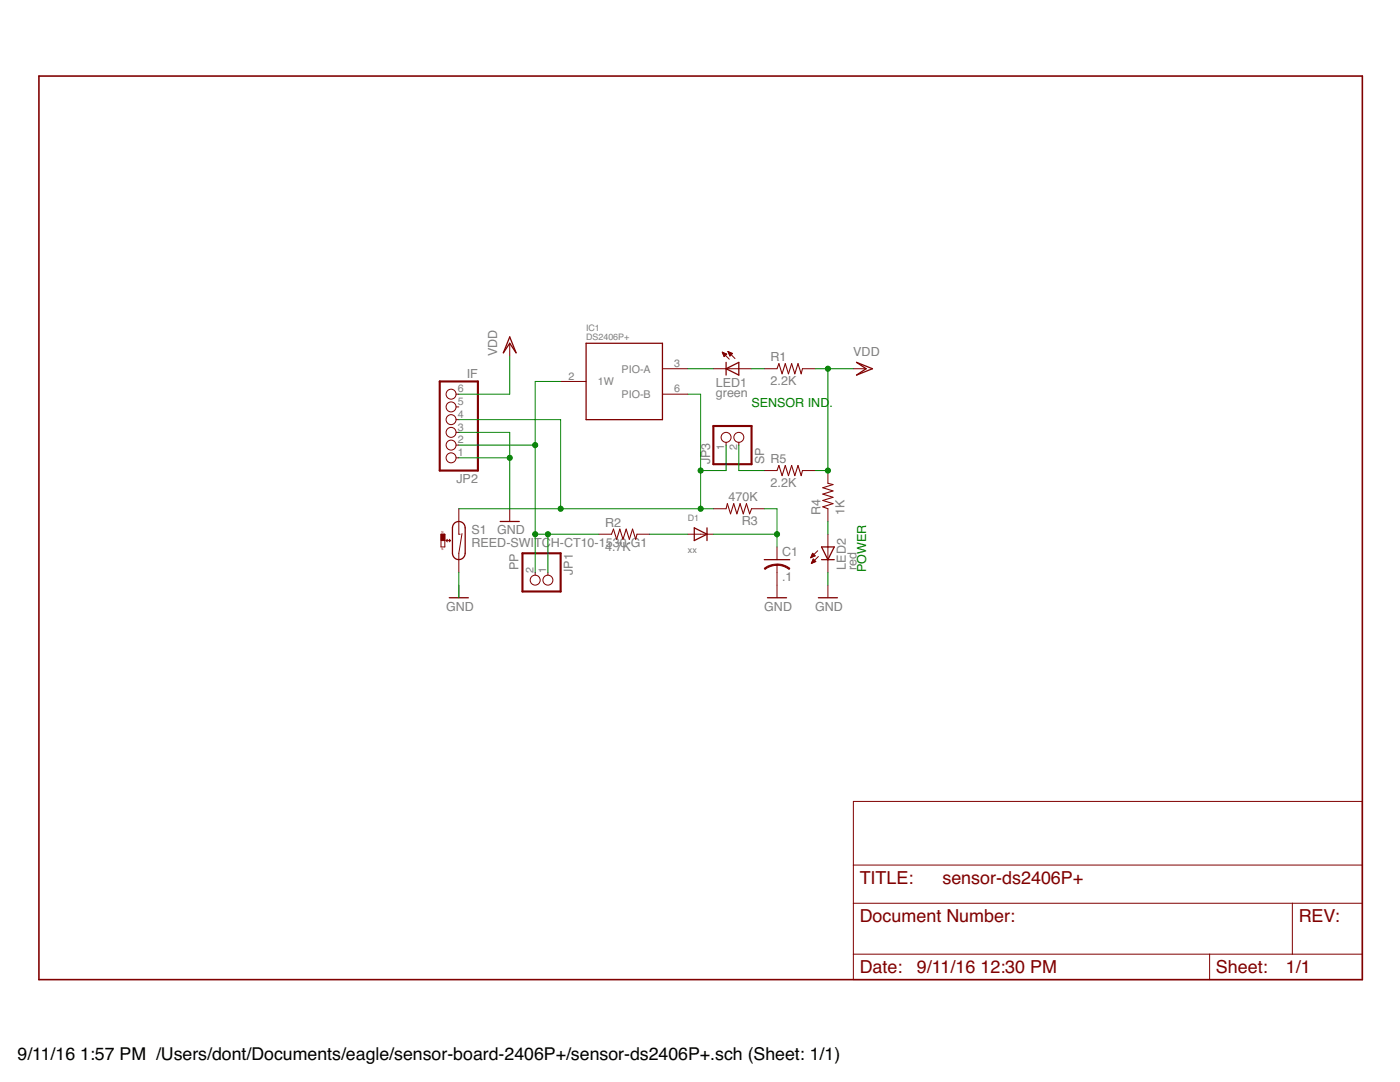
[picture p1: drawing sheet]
<svg xmlns="http://www.w3.org/2000/svg" width="279mm" height="216mm" viewBox="0 0 279 216" stroke-linecap="round" stroke-linejoin="round" font-family="sans-serif">
<g fill="none" stroke="#800000" stroke-width=".25">
<path d="M101.7 67.2l1.3 3.2-1.3-1.9-1.2 1.9zM117 68.5h15.2v15.2h-15.2zM144.9 73.6l2.5-1.3v2.5zM144.9 72.3v2.5M170.9 72.3l3.2 1.3-3.2 1.2 1.9-1.2zM89.7 119.3h3.8M90.6 104.5a1.28 1.28 0 0 1 1.4-.4 1.28 1.28 0 0 1 .8 1.2v5.1a1.27 1.27 0 0 1-1.2 1.3 1.27 1.27 0 0 1-1.3-1.3v-5.1zM99.8 104.1h3.8M138.6 105.3l2.5 1.3-2.5 1.3zM141.1 105.3v2.6M152.5 111.7h5.1M153.2 119.3h3.8"/>
<path d="M163.3 119.3h3.8M164 111.7h2.5M164 109.1h2.5l-1.3 2.6z"/>
</g>
<g fill="none" stroke="#800000" stroke-width=".2">
<path d="M91 78.7h.6M101.7 68.5v2.5M111.9 76.1h5.1M132.2 73.6h5.1M132.2 78.7h5.1M142.4 73.6h7.6M144.1 70.3l1.4 1.4M144.1 70.3l.9 .4-.5 .5zM144.2 70.4h.2M144.3 70.5h.4M144.3 70.6h.7M144.3 70.8h.6"/>
<path d="M144.4 70.9h.4M144.4 71h.3M144.5 71.1h.1M145.3 70.1l1.4 1.4M145.3 70.1l.9 .4-.5 .5zM145.3 70.1h.1M145.3 70.3h.3M145.4 70.4h.5M145.4 70.5h.7M145.5 70.6h.6M145.5 70.8h.4M145.6 70.9h.2"/>
<path d="M145.6 71h.1M152.5 73.6h2.6M160.1 73.6h2.6M170.3 73.6h2.5M91 91.4h.6M91 88.8h.6M91 86.3h.6M91 83.7h.6M91 81.2h.6M144.9 88.2v.6M147.4 88.2v.6M152.5 93.9h2.6"/>
<path d="M160.1 93.9h2.6M165.2 93.9v2.5M88 106.6h.8v2.5h-.8zM89 107.9h.9M89 107.9l.3 .2M89.3 107.6l-.3 .3M89.7 107.6l.2 .3M89.9 107.9l-.2 .2M91.6 101.5v5.1h.2M91.6 116.8v2.5M92.2 106.5l-.6 3.9v3.8M101.7 101.5v2.6"/>
<path d="M106.8 114.2v.6M109.3 114.2v.6M119.5 106.6h2.5M127.1 106.6h2.6M137.3 106.6h5.1M142.4 101.5h2.5M150 101.5h2.5M155.1 109.1v2.6M155.1 112.7v6.6M161.8 111.3h.1M161.8 111.2h.3M161.9 111h.5"/>
<path d="M161.9 110.9h.7M161.9 112.4h.2M162 112.2h.3M162 110.8h.6M162.1 110.7h.4M162.1 112.1h.5M162.1 110.6h.2M162.1 112h.7M162.2 110.4h.1M162.2 111.9h.4M162.2 110.4l-.4 .9M162.2 110.4l.5 .5-.9 .4"/>
<path d="M162.2 111.8h.3M162.3 111.6h.1M162.3 111.5l.5 .6-.9 .3zM163.2 109.9l-1.4 1.4M163.3 111l-1.4 1.4M165.2 101.5v2.6M165.2 106.6v7.6M165.2 116.8v2.5M170.3 159.9h101.6v35.6h-101.6zM170.3 172.6h101.6M170.3 180.2h101.6M170.3 190.4h101.6"/>
<path d="M241.4 190.4v5.1M257.9 180.2v10.2"/>
<circle cx="90" cy="78.7" r=".99"/>
<circle cx="90" cy="91.4" r=".99"/>
<circle cx="90" cy="88.8" r=".99"/>
<circle cx="90" cy="86.3" r=".99"/>
<circle cx="90" cy="83.7" r=".99"/>
<circle cx="90" cy="81.2" r=".99"/>
<circle cx="144.9" cy="87.3" r=".99"/>
<circle cx="147.4" cy="87.3" r=".99"/>
<circle cx="106.8" cy="115.8" r=".99"/>
<circle cx="109.3" cy="115.8" r=".99"/>
</g>
<g fill="#800000" stroke="#800000" stroke-width=".2">
<path d="M155.1 112.5l1.3 .3 1.2 .6-.1 .2-1.4-.7-1-.1z" fill-rule="evenodd"/>
<path d="M152.5 113.4l1.2-.6 1.4-.2v.2l-1 .1-1.4 .7z" fill-rule="evenodd"/>
</g>
<path d="M155.1 73.6l.3-1 .7 2 .6-2 .7 2 .6-2 .6 2 .7-2 .6 2 .2-1M155.1 93.9l.3-1 .7 2 .6-2 .7 2 .6-2 .6 2 .7-2 .6 2 .2-1M165.2 96.4l1 .3-2 .6 2 .7-2 .6 2 .6-2 .7 2 .6-2 .6 1 .4M122 106.6l.4-1 .7 2 .6-2 .6 2 .7-2 .6 2 .6-2 .7 2 .2-1M144.9 101.5l.3-1 .6 2 .6-2 .7 2 .6-2 .6 2 .7-2 .6 2 .4-1" fill="none" stroke="#800000" stroke-width=".21"/>
<path d="M7.8 15.2h264.1v180.3h-264.1z" fill="none" stroke="#800000" stroke-width=".32"/>
<path d="M87.8 76.1h7.6v17.8h-7.6zM142.4 85h7.6v7.6h-7.6zM104.3 110.4h7.6v7.6h-7.6z" fill="none" stroke="#800000" stroke-width=".42"/>
<path d="M88 106.6h.8v1.3h-.8z" fill="#800000" stroke="#800000" stroke-width=".2"/>
<g fill="none" stroke="#008000" stroke-width=".2">
<path d="M101.7 71v7.7h-10.1M111.9 76.1h-5.1v38.1M137.3 78.7h2.5v22.8M137.3 73.6h5.1M150 73.6h2.5M162.7 73.6h7.6M165.2 73.6v20.3h-2.5M91.6 91.4h10.1M91.6 86.3h10.1v15.2M91.6 83.7h20.3v17.8M91.6 88.8h15.2M144.9 88.8v5.1h-5.1"/>
<path d="M147.4 88.8v5.1h5.1M91.6 114.2v5.1M91.6 101.5h50.8M106.8 106.6h12.7M109.3 106.6v7.6M129.7 106.6h7.6M142.4 106.6h12.7M152.5 101.5h2.6v7.6M165.2 104.1v2.5M165.2 114.2v2.6"/>
</g>
<g fill="#008000" stroke="#008000" stroke-width=".2">
<circle cx="101.7" cy="91.4" r=".51"/>
<circle cx="139.8" cy="93.9" r=".51"/>
<circle cx="139.8" cy="101.5" r=".51"/>
<circle cx="111.9" cy="101.5" r=".51"/>
<circle cx="165.2" cy="73.6" r=".51"/>
<circle cx="165.2" cy="93.9" r=".51"/>
<circle cx="155.1" cy="106.6" r=".51"/>
<circle cx="106.8" cy="88.8" r=".51"/>
<circle cx="106.8" cy="106.6" r=".51"/>
<circle cx="109.3" cy="106.6" r=".51"/>
</g>
<g font-size="3.6" fill="#800000">
<text x="171.6" y="176.4">TITLE:</text>
<text x="188.1" y="176.4">sensor-ds2406P+</text>
<text x="171.6" y="184">Document Number:</text>
<text x="259.2" y="184">REV:</text>
<text x="171.6" y="194.2">Date:</text>
<text x="183" y="194.2">9/11/16</text>
<text x="195.7" y="194.2">12:30 PM</text>
<text x="242.7" y="194.2">Sheet:</text>
<text x="256.6" y="194.2">1/1</text>
</g>
<g font-size="3.5">
<text x="3.5" y="211.4">9/11/16</text>
<text x="16" y="211.4">1:57 PM /Users/dont/Documents/eagle/sensor-board-2406P+/sensor-ds2406P+.sch (Sheet: 1/1)</text>
</g>
<g font-size="2.5" fill="#808080">
<text x="99.2" y="71" transform="rotate(-90 99.2 71)">VDD</text>
<text x="170.3" y="71">VDD</text>
<text x="93.2" y="75.4">IF</text>
<text x="142.9" y="77.1">LED1</text>
<text x="153.8" y="76.9">2.2K</text>
<text x="153.8" y="72.1">R1</text>
<text x="142.9" y="79.3">green</text>
<text x="141.7" y="92.6" transform="rotate(-90 141.7 92.6)">JP3</text>
<text x="152.5" y="92.6" transform="rotate(-90 152.5 92.6)">SP</text>
<text x="153.8" y="92.4">R5</text>
<text x="91.1" y="96.3">JP2</text>
<text x="145.4" y="100">470K</text>
<text x="153.8" y="97.2">2.2K</text>
<text x="94.1" y="106.6">S1</text>
<text x="99.2" y="106.6">GND</text>
<text x="120.8" y="105.1">R2</text>
<text x="148.1" y="104.8">R3</text>
<text x="163.7" y="102.8" transform="rotate(-90 163.7 102.8)">R4</text>
<text x="168.5" y="102.8" transform="rotate(-90 168.5 102.8)">1K</text>
<text x="94.1" y="109.1">REED-SWITC</text>
<text x="103.5" y="113.7" transform="rotate(-90 103.5 113.7)">PP</text>
<text x="109.9" y="109.1">H-CT10-1530-G1</text>
<text x="120.8" y="109.9">4.7K</text>
<text x="156.1" y="111">C1</text>
<text x="168.8" y="113.7" transform="rotate(-90 168.8 113.7)">LED2</text>
<text x="170.9" y="113.7" transform="rotate(-90 170.9 113.7)">red</text>
<text x="114.3" y="114.7" transform="rotate(-90 114.3 114.7)">JP1</text>
<text x="156.1" y="115.9">.1</text>
<text x="89" y="121.8">GND</text>
<text x="152.5" y="121.8">GND</text>
<text x="162.7" y="121.8">GND</text>
</g>
<g font-size="2.5" fill="#008000">
<text x="150" y="81.2">SENSOR IND</text>
<text x="165.5" y="81.2">.</text>
<text x="172.8" y="114.2" transform="rotate(-90 172.8 114.2)">POWER</text>
</g>
<g font-size="2.1" fill="#808080">
<text x="113.4" y="75.8">2</text>
<text x="119.3" y="76.9">1W</text>
<text x="124" y="74.3">PIO-A</text>
<text x="134.5" y="73.2">3</text>
<text x="91.4" y="83.4">4</text>
<text x="91.4" y="80.8">5</text>
<text x="91.4" y="78.3">6</text>
<text x="124" y="79.4">PIO-B</text>
<text x="134.5" y="78.3">6</text>
<text x="91.4" y="88.5">2</text>
<text x="91.4" y="85.9">3</text>
<text x="144.5" y="89.8" transform="rotate(-90 144.5 89.8)">1</text>
<text x="147.1" y="89.8" transform="rotate(-90 147.1 89.8)">2</text>
<text x="91.4" y="91">1</text>
<text x="106.5" y="114.4" transform="rotate(-90 106.5 114.4)">2</text>
<text x="109" y="114.4" transform="rotate(-90 109 114.4)">1</text>
</g>
<g font-size="1.8" fill="#808080">
<text x="117" y="66">IC1</text>
<text x="117" y="67.9">DS2406P+</text>
<text x="137.3" y="104">D1</text>
<text x="137.3" y="110.4">xx</text>
</g>
<g font-size=".6" fill="#800000">
<text x="88.1" y="106.3">N</text>
<text x="88.1" y="109.8">S</text>
</g>
</svg>
